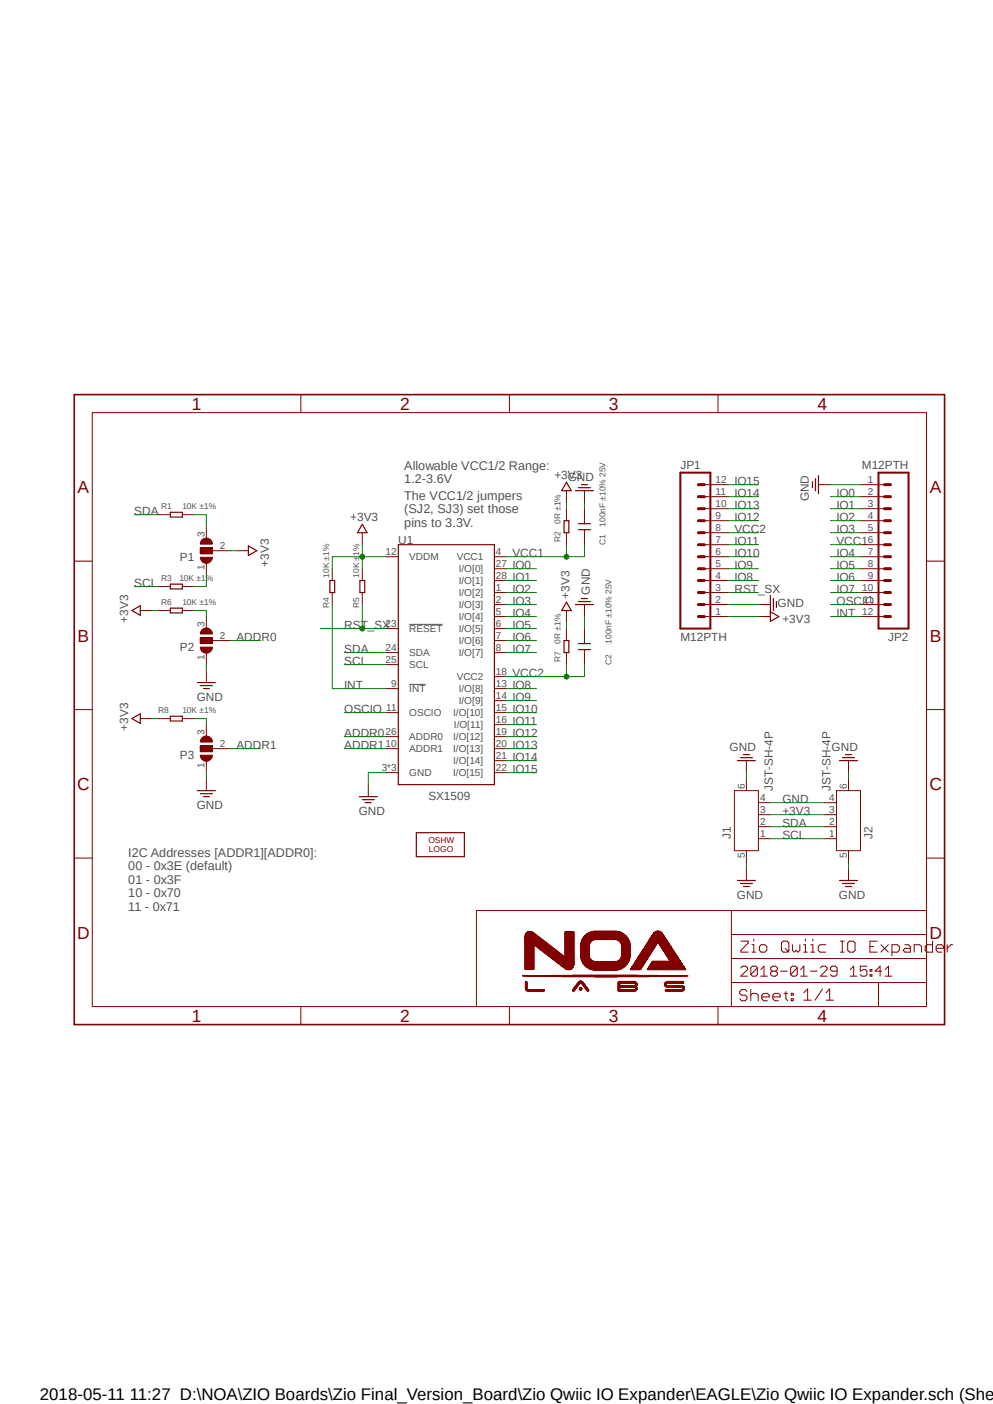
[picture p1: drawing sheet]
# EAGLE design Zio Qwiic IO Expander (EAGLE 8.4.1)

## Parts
C1  100nF ±10% 25V  C-0402  [0402]
C2  100nF ±10% 25V  C-0402  [0402]
J1  JST-SH-4P  [JST-SH-4P-90]
J2  JST-SH-4P  [JST-SH-4P-90]
JP1  M12PTH  [1X12]
JP2  M12PTH  [1X12]
LOGO  LOGO-OSHW-6MILX0100-NT  [OSHW_6X100_NOTEXT]
P1  PAD-SOLDERJUMPER-2WAY  [3P-SMD-1.78X1.27]
P2  PAD-SOLDERJUMPER-2WAY  [3P-SMD-1.78X1.27]
P3  PAD-SOLDERJUMPER-2WAY  [3P-SMD-1.78X1.27]
R1  10K ±1%  R-0402  [0402]
R2  0R ±1%  R-0402  [0402]
R3  10K ±1%  R-0402  [0402]
R4  10K ±1%  R-0402  [0402]
R5  10K ±1%  R-0402  [0402]
R6  10K ±1%  R-0402  [0402]
R7  0R ±1%  R-0402  [0402]
R8  10K ±1%  R-0402  [0402]
U1  SX1509  [QFN-28]

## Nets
+3V3: J1.3 J2.3 JP1.1 P1.2 R2.2 R4.2 R5.2 R6.1 R7.2 R8.1 U1.12(VDDM)
ADDR0: P2.2 U1.26(ADDR0)
ADDR1: P3.2 U1.10(ADDR1)
GND: C1.2 C2.2 J1.4 J1.5 J1.6 J2.4 J2.5 J2.6 JP1.2 JP2.1 P2.1 P3.1 U1.3(GND) U1.17(GND) U1.29(GND)
INT: JP2.12 R4.1 U1.9(!INT)
IO0: JP2.2 U1.27(I/O[0])
IO1: JP2.3 U1.28(I/O[1])
IO2: JP2.4 U1.1(I/O[2])
IO3: JP2.5 U1.2(I/O[3])
IO4: JP2.7 U1.5(I/O[4])
IO5: JP2.8 U1.6(I/O[5])
IO6: JP2.9 U1.7(I/O[6])
IO7: JP2.10 U1.8(I/O[7])
IO8: JP1.4 U1.13(I/O[8])
IO9: JP1.5 U1.14(I/O[9])
IO10: JP1.6 U1.15(I/O[10])
IO11: JP1.7 U1.16(I/O[11])
IO12: JP1.9 U1.19(I/O[12])
IO13: JP1.10 U1.20(I/O[13])
IO14: JP1.11 U1.21(I/O[14])
IO15: JP1.12 U1.22(I/O[15])
N$1: P1.3 R1.2
N$2: P1.1 R3.2
N$3: P2.3 R6.2
N$5: P3.3 R8.2
OSCIO: JP2.11 U1.11(OSCIO)
RST_SX: JP1.3 R5.1 U1.23(!RESET)
SCL: J1.1 J2.1 R3.1 U1.25(SCL)
SDA: J1.2 J2.2 R1.1 U1.24(SDA)
VCC1: C1.1 JP2.6 R2.1 U1.4(VCC1)
VCC2: C2.1 JP1.8 R7.1 U1.18(VCC2)

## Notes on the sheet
- Allowable VCC1/2 Range: 
  1.2-3.6V
- The VCC1/2 jumpers 
  (SJ2, SJ3) set those 
  pins to 3.3V.
- I2C Addresses [ADDR1][ADDR0]:
  00 - 0x3E (default)
  01 - 0x3F
  10 - 0x70
  11 - 0x71
